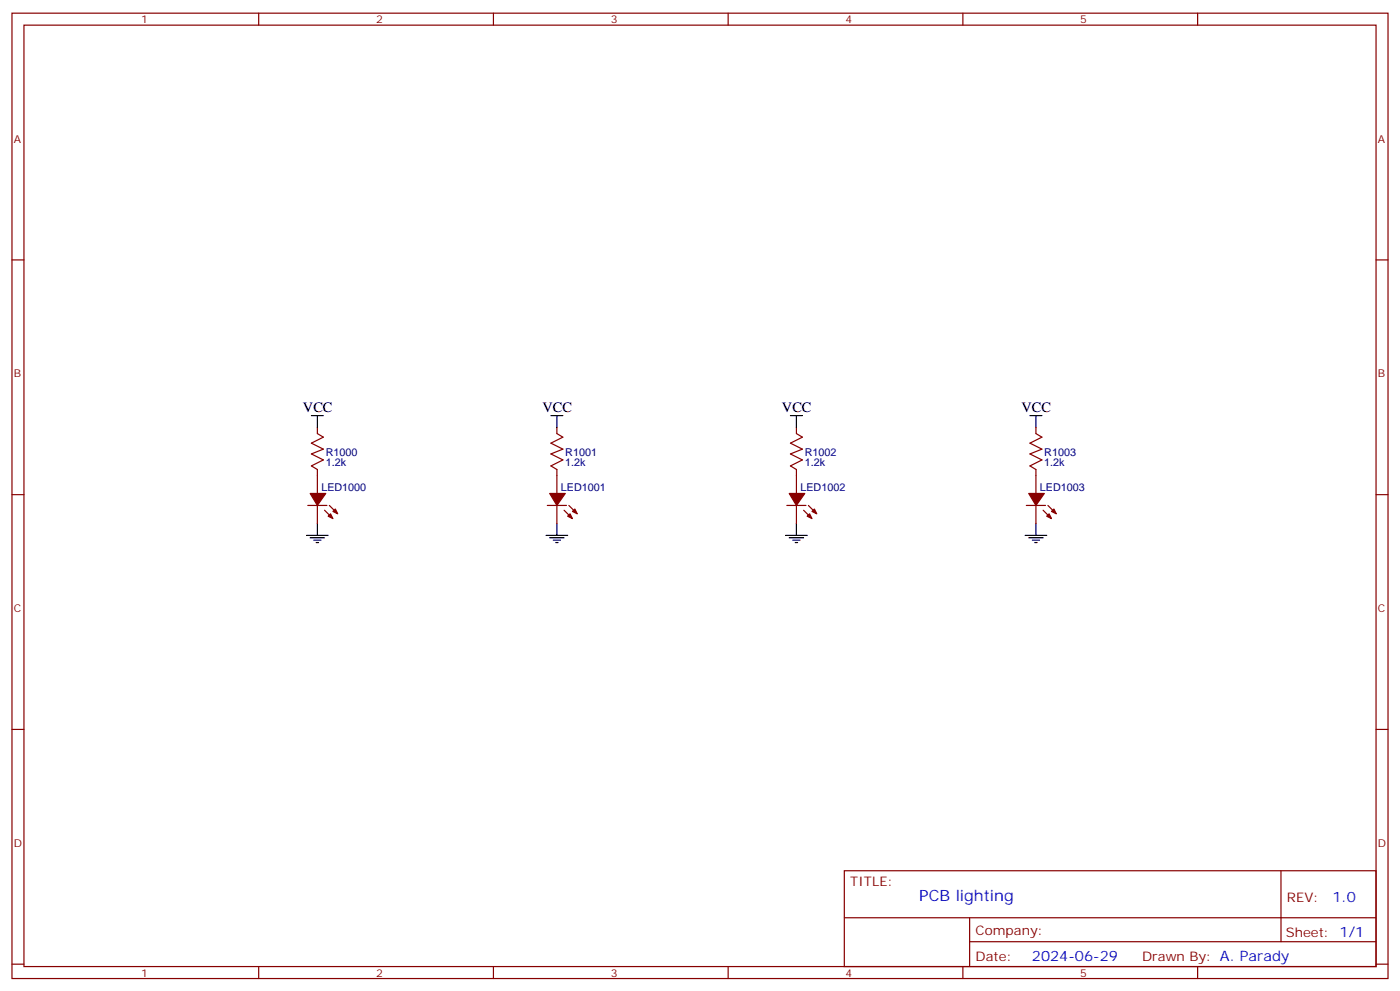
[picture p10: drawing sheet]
<svg xmlns="http://www.w3.org/2000/svg" width="412mm" height="292mm" viewBox="0 0 412 292" stroke-linecap="round" stroke-linejoin="round" font-family="sans-serif">
<g fill="none" stroke="#870000" stroke-width=".35">
<path d="M3.5 3.9h405.4v284.3h-405.4zM7.1 7.4h398.2v277.3h-398.2zM76.2 3.9v3.5M145.3 3.9v3.5M214.5 3.9v3.5M283.6 3.9v3.5M352.8 3.9v3.5M3.5 76.6h3.6M405.3 76.6h3.6M93.5 125.9v1.8l1.7 1.1-3.5 1.7 3.5 1.8-3.5 1.4 3.5 1.8-3.5 1.7 1.8 1.1v7M164 125.9v1.8l1.8 1.1-3.5 1.7 3.5 1.8-3.5 1.4 3.5 1.8-3.5 1.7 1.7 1.1v7M234.6 125.9v1.8l1.8 1.1-3.6 1.7 3.6 1.8-3.6 1.4 3.6 1.8-3.6 1.7 1.8 1.1v7"/>
<path d="M305.2 125.9v1.8l1.7 1.1-3.5 1.7 3.5 1.8-3.5 1.4 3.5 1.8-3.5 1.7 1.8 1.1v7M3.5 145.7h3.6M93.5 148.9v5.3M164 148.9v5.3M234.6 148.9v5.3M305.2 148.9v5.3M405.3 145.7h3.6M3.5 214.8h3.6M405.3 214.8h3.6M248.7 256.5h156.6v28.2h-156.6zM377.3 256.5v20.9M248.7 270.3h156.5"/>
<path d="M285.6 277.4h119.6M285.6 270.3v14.1M3.5 284h3.6M76.2 284.7v3.5M145.3 284.7v3.5M214.5 284.7v3.5M283.6 284.7v3.5M352.8 284.7v3.5M405.3 284h3.6"/>
</g>
<g fill="none" stroke="#000" stroke-width=".35">
<path d="M91.7 122.4h3.5M93.5 122.4v3.5M162.3 122.4h3.5M164 122.4v3.5M232.8 122.4h3.6M234.6 122.4v3.5M303.4 122.4h3.5M305.2 122.4v3.5M90.3 157.7h6.4M91.4 158.4h4.2M92.4 159.1h2.1M93.1 159.8h.7"/>
<path d="M93.5 154.2v3.5M160.9 157.7h6.3M161.9 158.4h4.3M163 159.1h2.1M163.7 159.8h.7M164 154.2v3.5M231.4 157.7h6.4M232.5 158.4h4.2M233.5 159.1h2.2M234.2 159.8h.7M234.6 154.2v3.5M302 157.7h6.3"/>
<path d="M303 158.4h4.3M304.1 159.1h2.1M304.8 159.8h.7M305.2 154.2v3.5"/>
</g>
<g fill="#870000" stroke="#870000" stroke-width=".35">
<path d="M91.4 145.3h4.6l-2.5 3.6z"/>
<path d="M90.7 148.9h5.6z"/>
<path d="M97 148.9l1.4 1.4z"/>
<path d="M95.6 150.3l1.4 1.4z"/>
<path d="M98.8 149.9l.7 1.4-1.4-.7z"/>
<path d="M96.7 152l.7-.7 .7 1.5z"/>
<path d="M161.9 145.3h4.6l-2.5 3.6z"/>
<path d="M161.2 148.9h5.7z"/>
<path d="M167.6 148.9l1.4 1.4z"/>
<path d="M166.2 150.3l1.4 1.4z"/>
<path d="M169.3 149.9l.7 1.4-1.4-.7z"/>
<path d="M167.2 152l.7-.7 .7 1.5z"/>
<path d="M232.5 145.3h4.6l-2.5 3.6z"/>
<path d="M231.8 148.9h5.6z"/>
<path d="M238.1 148.9l1.4 1.4z"/>
<path d="M236.7 150.3l1.4 1.4z"/>
<path d="M239.9 149.9l.7 1.4-1.4-.7z"/>
<path d="M237.8 152l.7-.7 .7 1.5z"/>
<path d="M303 145.3h4.6l-2.4 3.6z"/>
<path d="M302.3 148.9h5.7z"/>
<path d="M308.7 148.9l1.4 1.4z"/>
<path d="M307.3 150.3l1.4 1.4z"/>
<path d="M310.4 149.9l.7 1.4-1.4-.7z"/>
<path d="M308.3 152l.7-.7 .7 1.5z"/>
</g>
<text font-size="4.6" fill="#00f" x="270.8" y="265.5">PCB lighting</text>
<g font-size="4.2">
<text x="89.2" y="121.2">VCC</text>
<text x="159.8" y="121.2">VCC</text>
<text x="230.4" y="121.2">VCC</text>
<text x="300.9" y="121.2">VCC</text>
</g>
<g font-size="4.2" fill="#00f">
<text x="392.5" y="265.7">1.0</text>
<text x="304" y="283.1">2024-06-29</text>
</g>
<g font-size="3.9" fill="#800">
<text x="250.5" y="261.1">TITLE:</text>
<text x="379.1" y="265.7">REV:</text>
<text x="287.4" y="275.3">Company:</text>
<text x="378.7" y="275.9">Sheet: 1/1</text>
<text x="287.4" y="282.9">Date:</text>
<text x="336.4" y="283">Drawn By: A. Parady</text>
</g>
<g font-size="3.2" fill="#800">
<text x="41.6" y="6.9">1</text>
<text x="110.8" y="6.9">2</text>
<text x="179.9" y="6.9">3</text>
<text x="249.1" y="6.9">4</text>
<text x="318.2" y="6.9">5</text>
<text x="4.1" y="42">A</text>
<text x="405.9" y="42">A</text>
<text x="4.1" y="111.1">B</text>
<text x="405.9" y="111.1">B</text>
<text x="4.1" y="180.3">C</text>
<text x="405.9" y="180.3">C</text>
<text x="4.1" y="249.4">D</text>
<text x="405.9" y="249.4">D</text>
<text x="41.6" y="287.7">1</text>
<text x="110.8" y="287.7">2</text>
<text x="179.9" y="287.7">3</text>
<text x="249.1" y="287.7">4</text>
<text x="318.2" y="287.7">5</text>
</g>
<g font-size="3.2" fill="#000080">
<text x="96" y="137.3">1.2k</text>
<text x="96" y="134.2">R1000</text>
<text x="166.5" y="137.3">1.2k</text>
<text x="166.5" y="134.2">R1001</text>
<text x="237.1" y="137.3">1.2k</text>
<text x="237.1" y="134.2">R1002</text>
<text x="307.6" y="137.3">1.2k</text>
<text x="307.6" y="134.2">R1003</text>
<text x="94.7" y="144.7">LED1000</text>
<text x="165.2" y="144.7">LED1001</text>
<text x="235.8" y="144.7">LED1002</text>
<text x="306.3" y="144.7">LED1003</text>
</g>
</svg>
